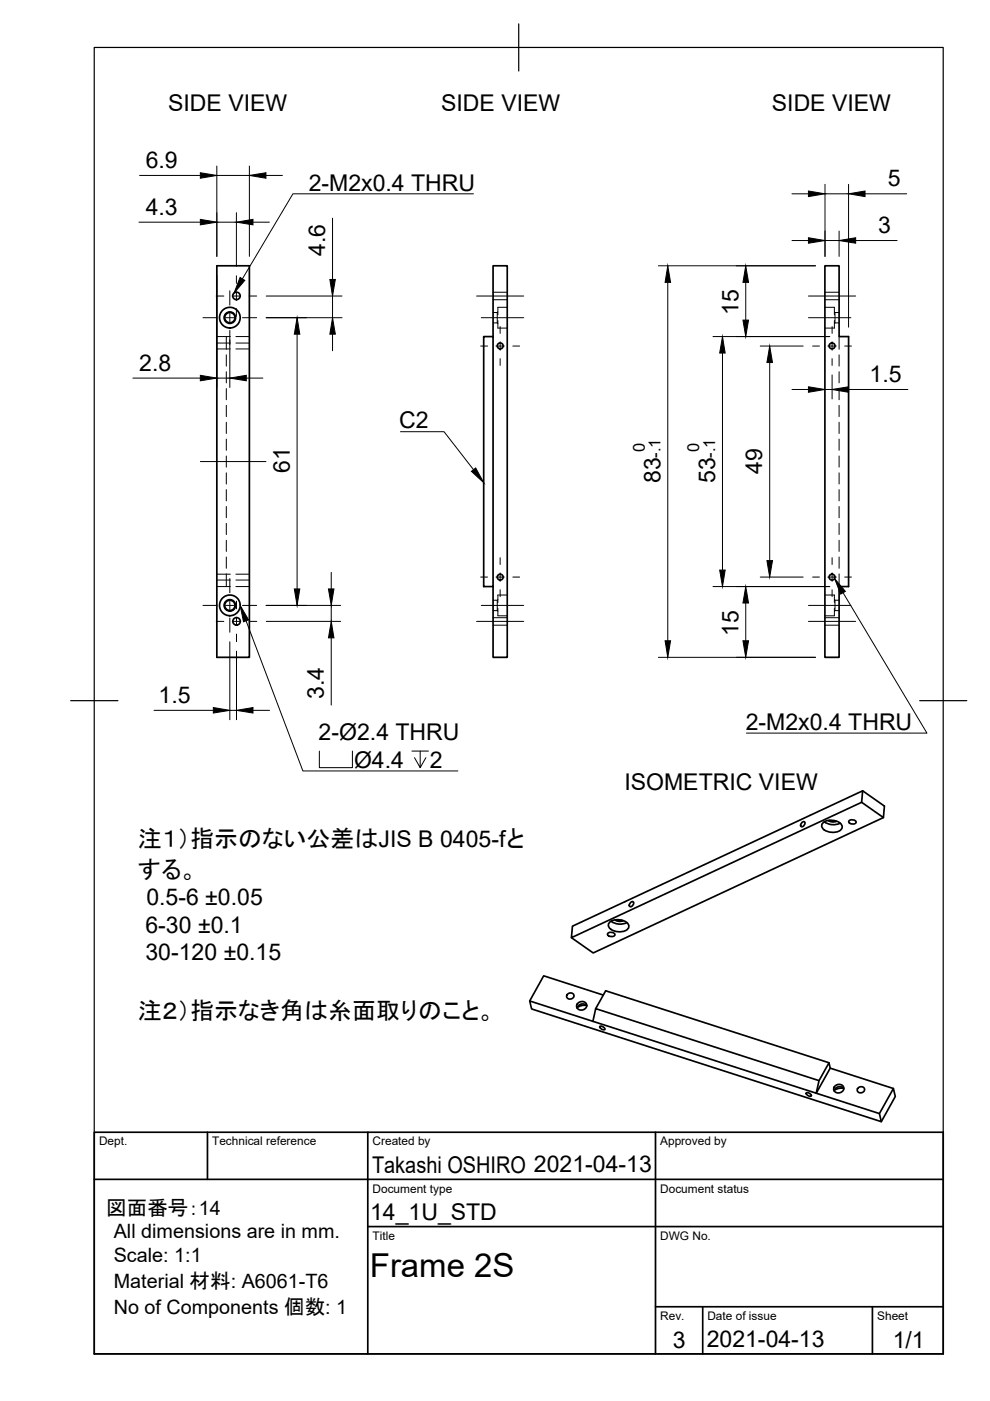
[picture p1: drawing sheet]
<svg xmlns="http://www.w3.org/2000/svg" width="210mm" height="297mm" viewBox="0 0 210 297" stroke-linecap="round" stroke-linejoin="round" font-family="sans-serif">
<!-- layer: Hidden -->
<g fill="none" stroke="#000" stroke-width=".21">
<path d="M46 71.4h2.8M46 72.7h2.8M46 74h2.8M48 71.4v2.6M48 75.2v2.4M48 78.8v2.4M50 71.4h2.9M50 72.7h2.9M50 74h2.9M104.5 68.5h.9M104.5 66.3h.9M104.5 63.5h3"/>
<path d="M104.5 62h3M105.4 66.3v2.2M105.4 68.5l.2 .1M105.6 68v1.6h1.9M105.6 66.1l-.2 .2M107.5 65.2h-1.9v1.6M174.9 65.2h2v1.6M174.9 63.5h3M174.9 62h3M176.9 68v1.6h-2M176.9 66.1l.1 .2M177 66.3v2.2"/>
<path d="M177 68.5h.9M177 66.3h.9M177 68.5l-.1 .1M177.9 71.4v2.6M177.9 75.2v2.4M177.9 78.8v2.4M48 82.4v2.4M48 85.9v2.4M48 89.5v2.4M48 93.1v2.4M48 96.7v2.3M177.9 82.4v2.4"/>
<path d="M177.9 85.9v2.4M177.9 89.5v2.4M177.9 93.1v2.4M177.9 96.7v2.3M48 100.3v2.3M48 103.8v2.4M48 107.4v2.4M48 111v2.3M48 114.5v2.4M48 118.1v2.4M177.9 100.3v2.3M177.9 103.8v2.4"/>
<path d="M177.9 107.4v2.4M177.9 111v2.3M177.9 114.5v2.4M177.9 118.1v2.4M46 124.4h2.8M46 121.7h2.8M46 123h2.8M48 121.7v2.7M50 124.4h2.9M50 121.7h2.9M50 123h2.9M104.5 129.5h.9"/>
<path d="M104.5 127.3h.9M104.5 132.6h3M104.5 131h3M105.4 127.3v2.2M105.4 129.5l.2 .1M105.6 129v1.6h1.9M105.6 127.1l-.2 .2M107.5 126.2h-1.9v1.6M174.9 126.2h2v1.6M174.9 132.6h3M174.9 131h3M176.9 129v1.6h-2"/>
<path d="M176.9 127.1l.1 .2M177 127.3v2.2M177 129.5h.9M177 127.3h.9M177 129.5l-.1 .1M177.9 121.7v2.7"/>
</g>
<!-- layer: Visible -->
<g fill="none" stroke="#000" stroke-width=".36">
<path d="M46 56.4h6.9v83h-6.9zM174.9 56.4h3v15h2v53h-2v15h-3zM102.6 71.4h1.9v53h-1.9zM104.5 71.4v-15h3v83h-3v-15M170 174.4l.3-.2 .3 .1a.68 .68 0 0 1-.1 .7 .68 .68 0 0 1-.7 .2zM174.6 174.4a2.96 2.96 0 0 1 3.9 .7 1.38 1.38 0 0 1-1.7 1.4 2.6 2.6 0 0 1-2.5-1.2v-.6zM174.8 174.2a3.3 3.3 0 0 0 3.3 .3M175.6 174l.9 .3 .9-.2M175.9 173.9l.6 .2 .6-.1M180 174l.8-.2a.57 .57 0 0 1 .6 .7l-.7 .2a.57 .57 0 0 1-.7-.7zM182.9 167.7l4.6 3.2-.2 2.4-4.6-3.2M187.3 173.3l-61.5 28.7-4.6-3.2"/>
<path d="M121.4 196.4l61.5-28.7-.2 2.4-61.5 28.7zM128.9 197.9l.7-.2a.57 .57 0 0 1 .7 .7l-.7 .2a.57 .57 0 0 1-.7-.7zM129.3 195.5a2.96 2.96 0 0 1 4 .6 1.38 1.38 0 0 1-1.7 1.5 2.6 2.6 0 0 1-2.6-1.2l.1-.6zM129.6 195.3a3.3 3.3 0 0 0 3.3 .3M130.4 195l.8 .4 1-.2M130.6 195l.7 .2 .6-.1M133.7 191.4l.2-.2 .4 .1a.68 .68 0 0 1-.1 .7 .68 .68 0 0 1-.7 .1zM120.4 210.7a.69 .69 0 0 1 1.1 0 .69 .69 0 0 1-.3 1.1 .65 .65 0 0 1-.9-.2 .65 .65 0 0 1 .1-.9zM122.5 212.7a1 1 0 0 1 1.3-.3 1 1 0 0 1 .5 1.2 1.1 1.1 0 0 1-1.1 .6 1.1 1.1 0 0 1-1-.9zM124.4 213.2h-.9l-1.1 .4M124.4 213.3a1.17 1.17 0 0 0-1.1-.4 1.17 1.17 0 0 0-.9 .8M125.7 216.5l-13.4-4.3 .4 1.7 74.2 23.9-.4-1.7-13.4-4.3 2.9-5.3-.2-1.2-2.1 3.8"/>
<path d="M126.3 213.9l47.4 15.2-.6 2.7-47.4-15.3zM126.3 213.9l2.1-3.8 47.4 15.2M127.2 217.6h.4a.66 .66 0 0 1 .6 .7h-.4a.66 .66 0 0 1-.6-.7zM127.9 211l-12.6-4.1-3 5.3M171 231.7h.4a.66 .66 0 0 1 .6 .7h-.4a.66 .66 0 0 1-.6-.7zM176 226.5l13.4 4.3-2.9 5.3M177.1 230.2a1 1 0 0 1 1.2-.2 1 1 0 0 1 .5 1.1 1.1 1.1 0 0 1-1.1 .6 1.1 1.1 0 0 1-.9-.8zM178.8 230.7h-.8l-1.1 .5M178.9 230.8a1.17 1.17 0 0 0-1.2-.4 1.17 1.17 0 0 0-.8 .9M182 230.6a.69 .69 0 0 1 1.1 0 .69 .69 0 0 1-.3 1 .65 .65 0 0 1-.9-.1 .65 .65 0 0 1 .1-.9zM189.4 230.8l.4 1.7-2.9 5.3"/>
<circle cx="48.7" cy="67.3" r="2.19"/>
<circle cx="48.7" cy="67.3" r="1.09"/>
<circle cx="48.7" cy="67.3" r="1.22"/>
<circle cx="50.1" cy="62.7" r=".79"/>
<circle cx="106.1" cy="73.3" r=".62"/>
<circle cx="176.4" cy="73.3" r=".62"/>
<circle cx="48.7" cy="128.4" r="2.19"/>
<circle cx="48.7" cy="128.4" r="1.09"/>
<circle cx="48.7" cy="128.4" r="1.22"/>
<circle cx="50.2" cy="131.7" r=".79"/>
<circle cx="106.1" cy="122.4" r=".62"/>
<circle cx="176.4" cy="122.4" r=".62"/>
</g>
<!-- layer: Border -->
<path d="M20 10.1h180v276.9h-180zM110 5.1v10M15 148.6h10M195 148.6h10" fill="none" stroke="#000" stroke-width=".25"/>
<!-- layer: TitleBlock -->
<path d="M20 240.1h180v46.9h-180zM20 250h180M44 240.1v9.9M78 240.1v46.9M139 240.1v46.9M78 260.1h122M139 277.1h61M149 277.1v9.9M185 277.1v9.9" fill="none" stroke="#000" stroke-width=".36"/>
<!-- layer: Center Lines -->
<g fill="none" stroke="#000" stroke-width=".21">
<path d="M50.1 58.5v1.6M43 67.4h3.1M45.8 62.8h1.7M47.8 67.4h1.8M48.7 61.7v3M48.7 66.5v1.7M48.7 70v3.1M49.2 62.8h1.8M50.1 61.9v1.8M50.1 65.4v1.7M51.4 67.4h3M52.8 62.8h1.6"/>
<path d="M101 62.8h10M101.9 73.4h1.5M102 67.4h9M105.2 73.4h1.7M106 69.2v1.5M106 72.5v1.8M106 76v1.5M108.7 73.4h1.5M171.4 67.4h9M171.4 62.8h10M172.3 73.4h1.4M175.5 73.4h1.8"/>
<path d="M176.4 69.2v1.5M176.4 72.5v1.8M176.4 76v1.5M179.1 73.4h1.4M42.5 97.9h13.9M106 118.2v1.5M176.4 118.2v1.5M43 128.4h3.1M45.8 131.7h1.7M47.8 128.4h1.8M48.7 122.7v3M48.7 127.5v1.8"/>
<path d="M48.7 131v3.1M49.3 131.7h1.7M50.1 127.5v1.6M50.1 130.9v1.7M50.1 134.4v1.6M51.4 128.4h3M52.8 131.7h1.6M101 131.7h10M101.9 122.4h1.5M102 128.4h9M105.2 122.4h1.7M106 121.5v1.8"/>
<path d="M106 125v1.5M108.7 122.4h1.5M171.4 128.4h9M171.4 131.7h10M172.3 122.4h1.4M175.5 122.4h1.8M176.4 121.5v1.8M176.4 125v1.5M179.1 122.4h1.4"/>
</g>
<!-- layer: Dimensions -->
<g fill="none" stroke="#000" stroke-width=".21">
<path d="M29.6 37.2h12.9M46 35.2v19.2M46 37.2h6.9M52.9 35.2v19.2M56.4 37.2h3.5M174.9 39.1v15.3M179.9 39.1v30.3M29.5 47.1h13M46 58.4v23.8M46 47.1h4.1M50.1 45.1v11.4M53.6 47.1h3.5"/>
<path d="M70.5 46.3v13M139.6 56.4h33.3M141.6 59.9v76M158.1 59.9v8M167.9 41.1h3.5M167.9 51h3.5M174.9 41.1h5M174.9 51h3M177.9 49v5.4M181.4 51h8.8M183.4 41.1h8.8M48.7 72v10.2"/>
<path d="M56.4 67.4h16.1M56.4 62.8h16.1M63 70.9v54M70.5 62.8v4.6M70.5 70.9v3.5M151.2 71.4h24.7M153.2 74.9v46M161.2 73.4h9.1M163.2 76.9v42M176.4 79.5v5.1M28.2 80.2h14.3M46 80.2h2.7"/>
<path d="M52.2 80.2h3.5M167.9 82.6h3.5M174.9 82.6h1.5M179.9 82.6h12.6M48.7 136.1v16.5M50.1 138.1v14.5M56.4 128.4h15.8M56.5 131.7h15.7M70.2 121.4v3.5M70.2 128.4v3.3M70.2 135.2v14.3M139.6 139.4h33.3"/>
<path d="M151.2 124.4h24.7M158.1 127.9v8M161.2 122.4h9.1M32.7 150.6h12.5M48.7 150.6h1.4M53.6 150.6h3.5"/>
</g>
<g fill="#000" stroke="#000" stroke-width=".21">
<path d="M42.5 36.6l3.5 .6-3.5 .6zM52.9 37.2l3.5-.6v1.2zM42.5 46.5l3.5 .6-3.5 .6zM50.1 47.1l3.5-.6v1.2zM69.9 59.3h1.2l-.6 3.5zM141.6 56.4l.6 3.5h-1.2zM158.1 56.4l.6 3.5h-1.2zM171.4 40.5l3.5 .6-3.5 .6zM171.4 50.4l3.5 .6-3.5 .6zM177.9 51l3.5-.6v1.2zM179.9 41.1l3.5-.6v1.2zM42.5 79.6l3.5 .6-3.5 .5z"/>
<path d="M48.7 80.2l3.5-.6v1.1zM63 67.4l.6 3.5h-1.2zM70.5 67.4l.6 3.5h-1.2zM153.2 71.4l.6 3.5h-1.2zM157.5 67.9h1.2l-.6 3.5zM163.2 73.4l.6 3.5h-1.2zM171.4 82l3.5 .6-3.5 .6zM176.4 82.6l3.5-.6v1.2zM162.6 118.9h1.2l-.6 3.5zM62.4 124.9h1.2l-.6 3.5zM69.6 124.9h1.2l-.6 3.5zM70.2 131.7l.6 3.5h-1.2z"/>
<path d="M141 135.9h1.2l-.6 3.5zM152.6 120.9h1.2l-.6 3.5zM157.5 135.9h1.2l-.6 3.5zM158.1 124.4l.6 3.5h-1.2zM45.2 150l3.5 .6-3.5 .6zM50.1 150.6l3.5-.6v1.2z"/>
</g>
<!-- layer: Annotations -->
<path d="M50.9 58.8l1 .6-2.3 2.8zM99.9 99.9l1-.7 1.7 3.1zM50.9 128.4l1.8 3-1.1 .4zM177 122.7l2.2 2.7-1 .6z" fill="#000" stroke="#000" stroke-width=".21"/>
<path d="M100.4 41.1h-38.3l-10.7 18M84.9 91.5h9.2l6.3 8.1M52.2 131.6l12 31.9h32.9M178.8 125.7l17.7 29.7h-38.2M67.7 159.2v3.6h7v-3.6M87.3 159.2h3.5M89.1 159.2v3.6l-1.2-2.2M90.3 160.6l-1.2 2.2" fill="none" stroke="#000" stroke-width=".21"/>
<text font-size="7" x="78.4" y="270.6">Frame 2S</text>
<g font-size="5.1">
<text x="29.2" y="179.6">注１）指示のない公差はJIS B 0405-fと</text>
<text x="29.3" y="186.1">する。</text>
<text x="29.2" y="215.9">注２）指示なき角は糸面取りのこと。</text>
</g>
<g font-size="4.9">
<text x="35.6" y="23.5">SIDE VIEW</text>
<text x="93.5" y="23.5">SIDE VIEW</text>
<text x="163.7" y="23.5">SIDE VIEW</text>
<text x="30.9" y="35.6">6.9</text>
<text x="65.4" y="40.4">2-M2x0.4 THRU</text>
<text x="188.2" y="39.5">5</text>
<text x="30.9" y="45.5">4.3</text>
<text x="186.2" y="49.4">3</text>
<text x="69" y="54.3" transform="rotate(-90 69 54.3)">4.6</text>
<text x="156.5" y="66.7" transform="rotate(-90 156.5 66.7)">15</text>
<text x="29.5" y="78.6">2.8</text>
<text x="184.4" y="81">1.5</text>
<text x="84.7" y="90.8">C2</text>
<text x="61.4" y="100.2" transform="rotate(-90 61.4 100.2)">61</text>
<text x="161.6" y="100.5" transform="rotate(-90 161.6 100.5)">49</text>
<text x="140" y="102.3" transform="rotate(-90 140 102.3)">83</text>
<text x="151.6" y="102.3" transform="rotate(-90 151.6 102.3)">53</text>
<text x="156.5" y="134.8" transform="rotate(-90 156.5 134.8)">15</text>
<text x="33.6" y="149">1.5</text>
<text x="68.7" y="148.2" transform="rotate(-90 68.7 148.2)">3.4</text>
<text x="158.1" y="154.7">2-M2x0.4 THRU</text>
<text x="67.6" y="156.8">2-Ø2.4 THRU</text>
<text x="75.1" y="162.8">Ø4.4</text>
<text x="91.2" y="162.8">2</text>
<text x="132.4" y="167.6">ISOMETRIC VIEW</text>
<text x="31" y="191.9">0.5-6 ±0.05</text>
<text x="30.8" y="197.8">6-30 ±0.1</text>
<text x="30.8" y="203.6">30-120 ±0.15</text>
<text x="78.9" y="248.6">Takashi OSHIRO 2021-04-13</text>
<text x="78.5" y="258.6">14_1U_STD</text>
<text x="142.6" y="285.7">3</text>
<text x="149.8" y="285.6">2021-04-13</text>
<text x="189.3" y="285.8">1/1</text>
</g>
<text font-size="4.4" x="22.5" y="257.5">図面番号：14</text>
<g font-size="4.2">
<text x="24.1" y="262.5">All dimensions are in mm.</text>
<text x="24.1" y="267.6">Scale: 1:1</text>
<text x="24.1" y="273.1">Material 材料: A6061-T6</text>
<text x="24.1" y="278.6">No of Components 個数: 1</text>
</g>
<g font-size="3.5">
<text x="136.7" y="95.9" transform="rotate(-90 136.7 95.9)">0</text>
<text x="148.3" y="95.9" transform="rotate(-90 148.3 95.9)">0</text>
<text x="140" y="97" transform="rotate(-90 140 97)">-.1</text>
<text x="151.6" y="97" transform="rotate(-90 151.6 97)">-.1</text>
</g>
<g font-size="2.5">
<text x="21" y="242.9">Dept.</text>
<text x="45" y="242.9">Technical reference</text>
<text x="79" y="242.9">Created by</text>
<text x="140" y="242.9">Approved by</text>
<text x="79" y="252.8">Document type</text>
<text x="140" y="252.8">Document status</text>
<text x="79" y="262.9">Title</text>
<text x="140" y="262.9">DWG No.</text>
<text x="140" y="279.9">Rev.</text>
<text x="150" y="279.9">Date of issue</text>
<text x="186" y="279.9">Sheet</text>
</g>
</svg>
